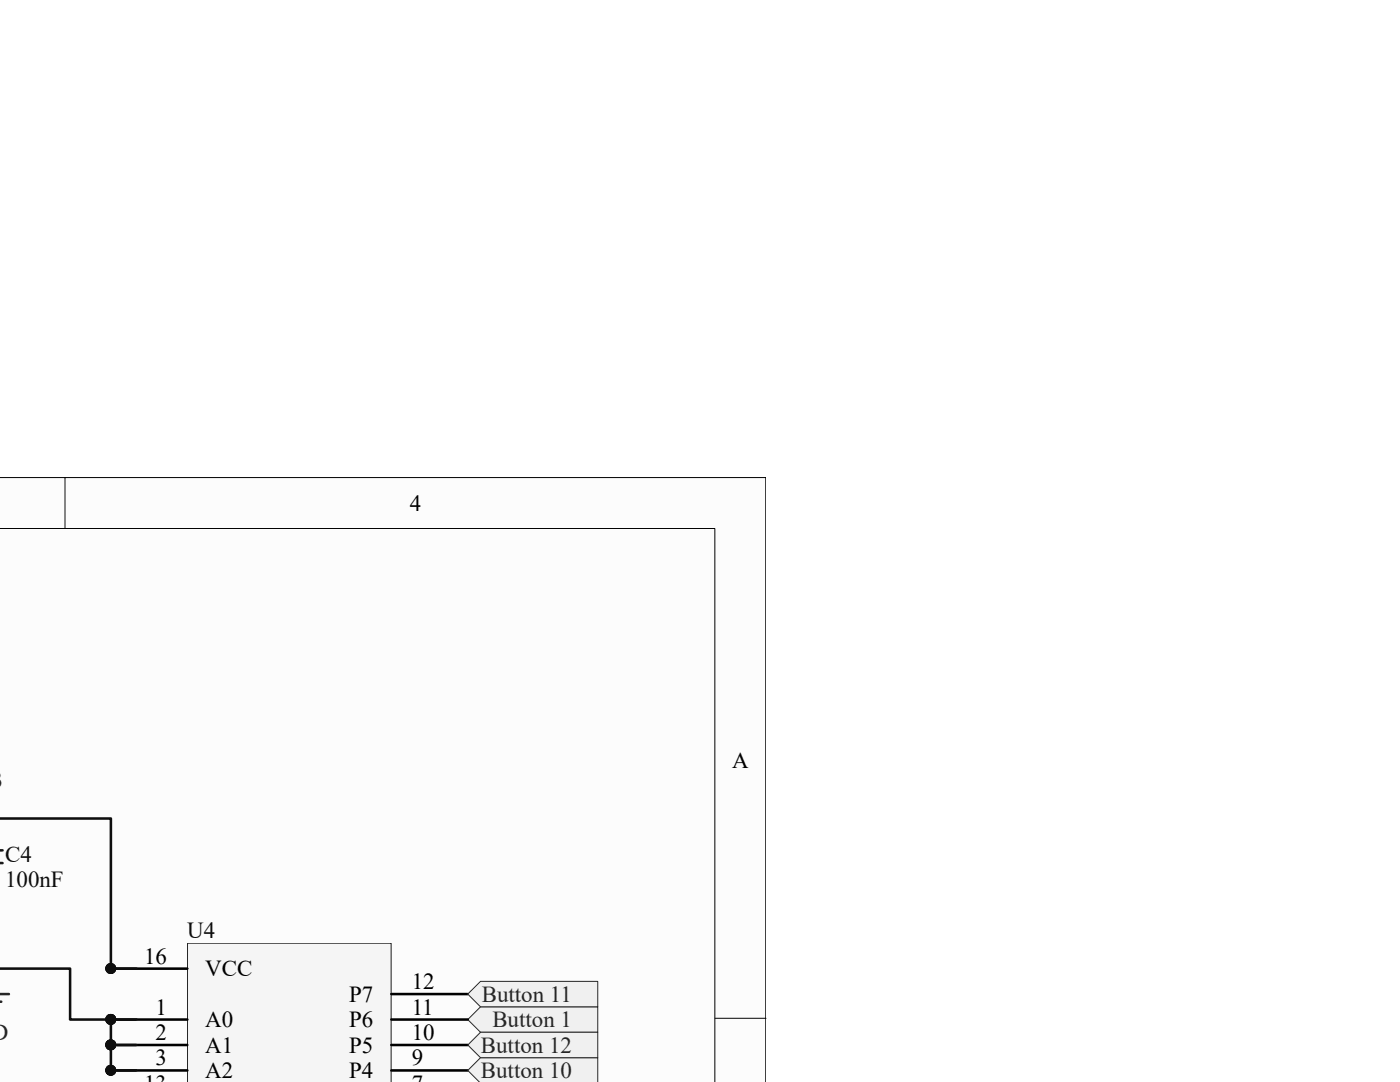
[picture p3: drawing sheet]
<svg xmlns="http://www.w3.org/2000/svg" width="279mm" height="216mm" viewBox="0 0 279 216" stroke-linecap="round" stroke-linejoin="round" font-family="sans-serif">
<path d="M-.1 95.3h152.9v120.6h-152.9z" fill="#fcfcfc"/>
<path d="M-.1 95.3h152.9v120.6" fill="none" stroke="#000" stroke-width=".2"/>
<path d="M-.1 105.5h142.8v110.4h-142.8z" fill="#fcfcfc"/>
<path d="M13 95.3v10.1M-.1 105.5h142.8v110.4M142.7 203.2h10.2" fill="none" stroke="#000" stroke-width=".2"/>
<path d="M93.4 203.4l2.5-2.5h23.4v5.1h-23.4z" fill-rule="evenodd" fill="#f0f0f0" stroke="#262626" stroke-width=".2"/>
<path d="M37.5 188.3h40.6v27.6h-40.6z" fill="#f5f5f5"/>
<path d="M37.4 215.9v-27.7h40.7v27.7" fill="none" stroke="#262626" stroke-width=".2"/>
<path d="M22.1 193.3h15.3M78.1 198.4h15.3M22.1 203.4h15.3M22.1 208.5h15.3M22.1 213.6h15.3M78.1 203.4h15.3M78.1 208.5h15.3M78.1 213.6h15.3" fill="none" stroke="#000" stroke-width=".51"/>
<g fill="#0e0e0e" stroke="#0e0e0e" stroke-width=".2">
<circle cx="22.1" cy="203.4" r=".99"/>
<circle cx="22.1" cy="208.5" r=".99"/>
<circle cx="22.1" cy="213.6" r=".99"/>
<circle cx="22.1" cy="193.3" r=".99"/>
</g>
<path d="M22.1 208.5v5.1h5.1M27.2 203.4h-5.1v5.1h5.1" fill="none" stroke="#0e0e0e" stroke-width=".51"/>
<path d="M-.1 198.4h1.9M0 199.9h.3" fill="none" stroke="#262626" stroke-width=".51"/>
<g fill="#f0f0f0" stroke="#262626" stroke-width=".2">
<path d="M93.4 213.6l2.5-2.5h23.4v4.8h-23.4z" fill-rule="evenodd"/>
<path d="M93.4 198.4l2.5-2.6h23.4v5.1h-23.4z" fill-rule="evenodd"/>
<path d="M93.4 208.5l2.5-2.5h23.4v5.1h-23.4z" fill-rule="evenodd"/>
</g>
<path d="M0 169.7h.5M0 172.2h.5" fill="none" stroke="#1c1c1c" stroke-width=".51"/>
<path d="M-.1 163.3h22.2v30h5.1M0 193.3h14v10.1h8.1" fill="none" stroke="#0e0e0e" stroke-width=".51"/>
<g fill="#0e0e0e" stroke="#0e0e0e" stroke-width=".2">
<circle cx="22.1" cy="193.3" r=".99"/>
<circle cx="22.1" cy="203.4" r=".99"/>
</g>
<g font-size="4.6">
<text x="81.8" y="101.9">4</text>
<text x="146.1" y="153.3">A</text>
<text x="28.7" y="192.3">16</text>
<text x="40.9" y="194.8">VCC</text>
<text x="82.2" y="197.4">12</text>
<text x="31" y="202.4">1</text>
<text x="69.7" y="199.9">P7</text>
<text x="82.2" y="202.4">11</text>
<text x="31" y="207.5">2</text>
<text x="40.9" y="205">A0</text>
<text x="69.7" y="205">P6</text>
<text x="82.2" y="207.5">10</text>
<text x="31" y="212.6">3</text>
<text x="40.9" y="210.1">A1</text>
<text x="40.9" y="215.1">A2</text>
<text x="69.7" y="215.1">P4</text>
<text x="69.7" y="210.1">P5</text>
<text x="82.2" y="212.6">9</text>
</g>
<g font-size="4.6" fill="#0e0e0e">
<text x="1" y="172">C4</text>
<text x="1" y="177">100nF</text>
<text x="37.4" y="187.2">U4</text>
</g>
<g font-size="4.6" fill="#262626">
<text x="96.1" y="199.9">Button 11</text>
<text x="98.3" y="205">Button 1</text>
<text x="96" y="215.1">Button 10</text>
<text x="96" y="210.1">Button 12</text>
</g>
</svg>
